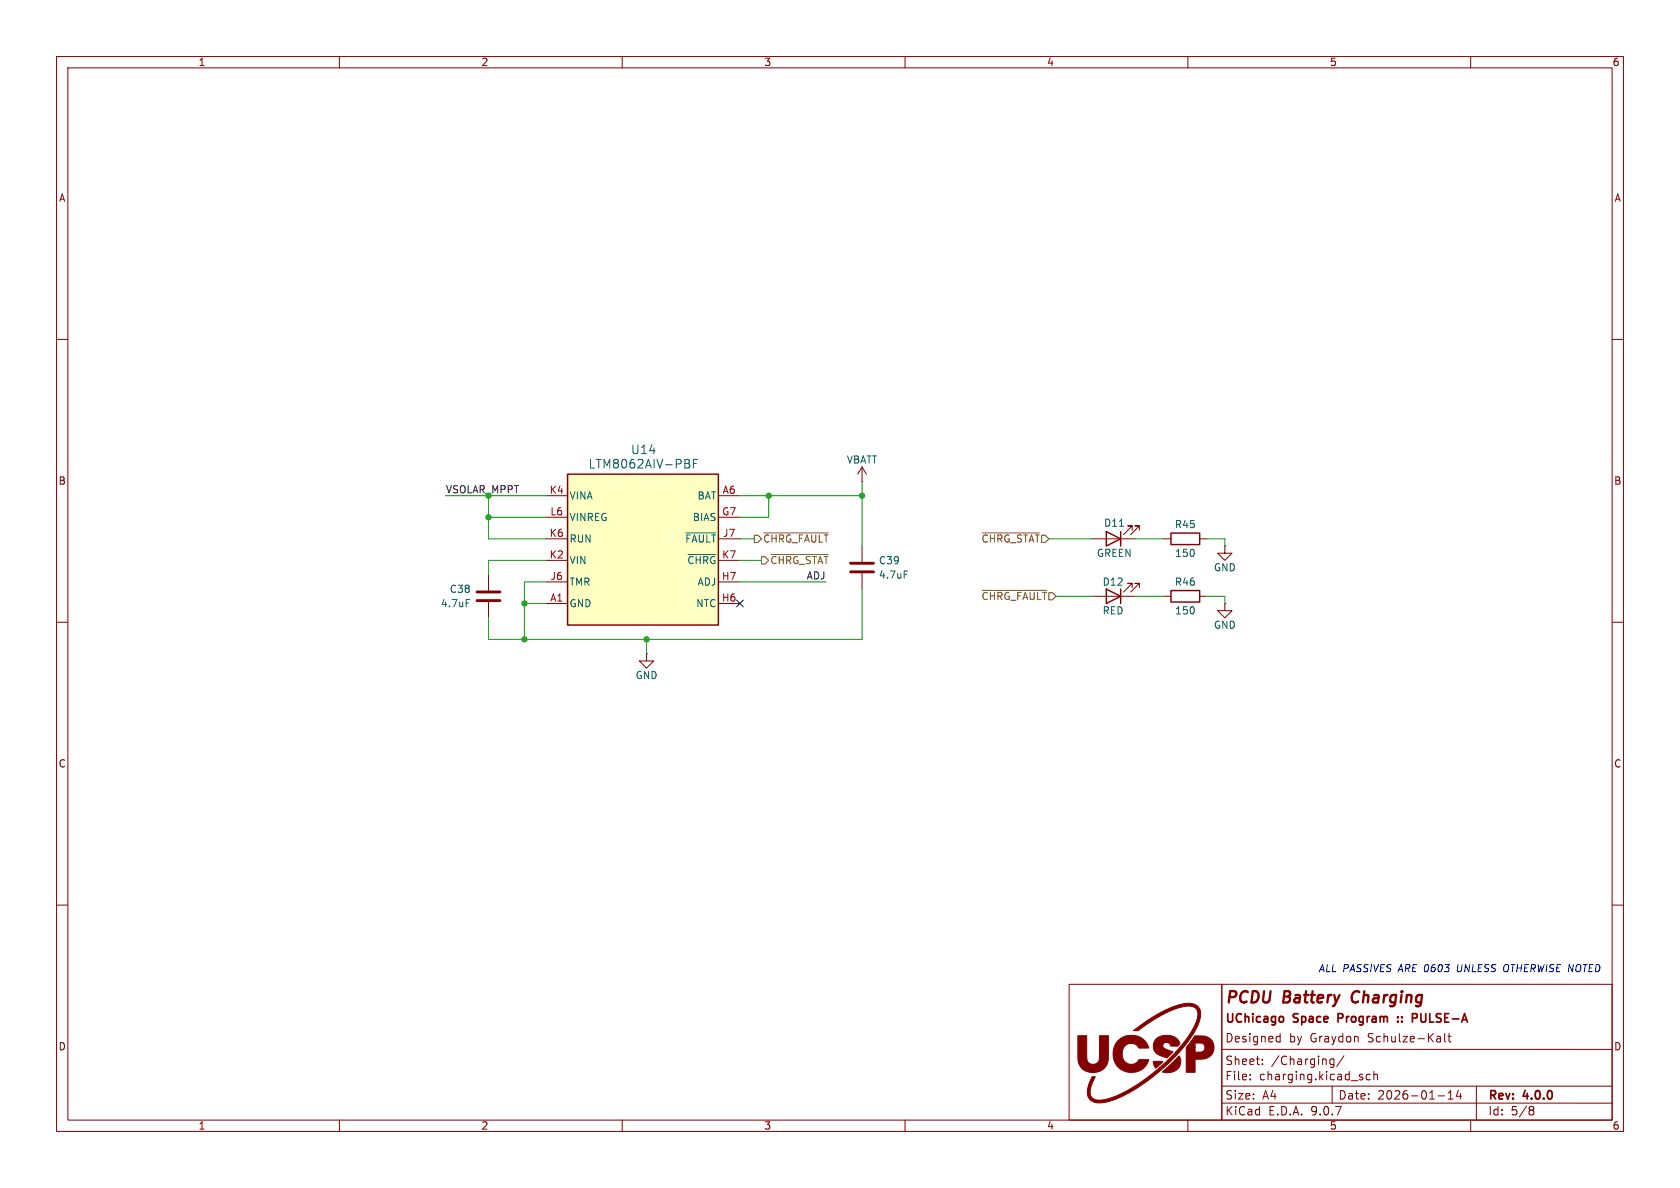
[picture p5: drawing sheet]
<svg xmlns="http://www.w3.org/2000/svg" width="297mm" height="210mm" viewBox="0 0 297 210" stroke-linecap="round" stroke-linejoin="round" font-family="sans-serif">
<g fill="none" stroke="#840000" stroke-width=".18">
<path d="M10 10h277v190h-277zM12 12h273v186h-273zM60 10v2M110 10v2M160 10v2M210 10v2M260 10v2M10 60h2M285 60h2M10 110h2M285 110h2M10 160h2"/>
<path d="M189 174h27v24h-27zM216 174h69v24h-69zM285 160h2M60 198v2M110 198v2M160 198v2M210 198v2M216 195h69M216 192h69M216 185.5h69M221 190.8v.1M221 190v.1"/>
<path d="M223.2 188.1v.1M223.2 187.3v.1M225.9 183.2l.4 .1M226.3 182.7v1.5M226.3 184.1l-.4 .1M235.1 187.9l.3 .3 .4-.1M235.5 192v3M235.8 187.2v1.2l-.3 .3-.3-.1M235.8 187.3l-.4-.1-.3 .3M237.6 186.6l-1.3 2M242.2 190l-.4-.1-.3 .3v.4l.2 .2h.5M242.9 190l.2-.1 .4 .1v.9"/>
<path d="M242.9 189.4v1.5M254.2 183.2h.3l.2 .2v.8M254.2 193.7h1.2M254.7 184.1l-.5 .1M254.7 183.6h-.5M255.4 182.7v1.3l.2 .2M256 183.2h.5M256 194.3h.9M256 193.2l.5-.4v1.5M256.2 182.7v1.3l.3 .2M257.8 192.7l-.3 1.1h.9M258.2 193.3v1"/>
<path d="M260 198v2M261 192v6M270.6 195.6l.4 .1 .2 .2-.3 .3M270.6 196.2h.3M270.9 196.2l.2 .2 .1 .4-.2 .2-.4 .1"/>
</g>
<path d="M239.3 175.5a1.27 1.27 0 0 0-.1 1.6" fill="none" stroke="#840000" stroke-width=".4"/>
<path d="M236.6 179.2v1.5M236.6 180h.5M247.1 179.8v.1M247.8 179.8v.1M249.7 179.2v1.5M250.6 179.5l-.1 .3-.2 .2M247.1 180.5v.2M247.8 180.5v.2" fill="none" stroke="#840000" stroke-width=".3"/>
<g fill="#840000" stroke="#840000" stroke-width=".18">
<path d="M200.4 182.2a22 22 0 0 1 9.1-4.8 2.17 2.17 0 0 1 2.7 1.3 6.7 6.7 0 0 1-1.7 4.7 33.1 33.1 0 0 1-13.8 11.1 4.3 4.3 0 0 1-3.8 .1 2.74 2.74 0 0 1-.3-3.3l.1-.2a.77 .77 0 0 1 .9-.8l-.2 .5a3.7 3.7 0 0 0-.5 3 2.26 2.26 0 0 0 2.6 .5l1.4-.4a28.6 28.6 0 0 0 10-6.9 17.1 17.1 0 0 0 4.8-7.1 1.51 1.51 0 0 0-.3-1.6 1.51 1.51 0 0 0-1.6-.4 19.3 19.3 0 0 0-8.6 4.3z"/>
<path d="M205.5 189.5l2.9-2.8a1.96 1.96 0 0 1 0 2.1 1.96 1.96 0 0 1-1.9 .8z"/>
<path d="M190.6 183.1h1.5v2.7a2.84 2.84 0 0 0 .2 1.9 1.19 1.19 0 0 0 1.5 .3 1.19 1.19 0 0 0 .6-1.4v-3.5h1.5v3.1a2.77 2.77 0 0 1-1.9 3.3 2.77 2.77 0 0 1-3.4-1.8z"/>
<path d="M197.7 183.9a3.2 3.2 0 0 1 5.4 1.4h-1.7a1.63 1.63 0 0 0-2.1-.7 1.63 1.63 0 0 0-.9 2 1.57 1.57 0 0 0 1.2 1.5 1.57 1.57 0 0 0 1.8-.8h1.7a3.3 3.3 0 0 1-4.7 1.9 3.3 3.3 0 0 1-1-4.9z"/>
<path d="M211.2 183.1h.8a2.11 2.11 0 0 1 2.6 2 2.11 2.11 0 0 1-2.5 2.1h-.8v2.4h-1.6v-4.4h1.6v.7a1.45 1.45 0 0 0 1.7-.4 .87 .87 0 0 0-.2-1 .87 .87 0 0 0-1-.1h-.5v.8h-1.6z"/>
<path d="M203.9 187.6l1.7 .1-1.3 1.1-.3-.6z"/>
<path d="M204.4 183.7a2.92 2.92 0 0 1 4 .3l.2 .5-.3 .4h-1.3a.75 .75 0 0 0-.7-.6 .75 .75 0 0 0-.7 .6 2.08 2.08 0 0 0 1.5 .9l.3 .1-1.1 1.1-.6-.2a1.88 1.88 0 0 1-1.7-1.2 1.88 1.88 0 0 1 .4-1.9z"/>
</g>
<path d="M100.3 83.8h26.7v26.7h-26.7z" fill="#ffffc2"/>
<path d="M100.3 83.8h26.7v26.7h-26.7zM195.6 94l2.5 1.3-2.5 1.2zM198.1 94v2.5M207 94.2h5.1v2.1h-5.1zM195.6 104.1l2.5 1.3-2.5 1.3zM198.1 104.1v2.6M207 104.4h5.1v2h-5.1z" fill="none" stroke="#840000" stroke-width=".25"/>
<g fill="none" stroke="#840000" stroke-width=".18">
<path d="M96.5 87.6h3.8M96.5 91.4h3.8M96.5 95.3h3.8M96.5 99.1h3.8M127 87.6h3.8M127 91.4h3.8M127 95.3h3.8M127 99.1h3.8M152.4 85.1h.1M152.4 82.6v2.5M152.4 96.5v2.8M152.4 82.6l-.8 1.2"/>
<path d="M152.4 82.6l.8 1.2M193 95.3h7.7M200.2 93.7v-.7h-.8h.8l-1.6 1.5M201.4 93.7v-.7h-.7h.7l-1.5 1.5M205.7 95.3h1.3M212.1 95.3h1.3M216.5 96.5v1.3h1.3l-1.3 1.3-1.2-1.3h1.2M216.5 96.5h.1M86.4 101.6v2.8M86.4 106.4v2.8M96.5 102.9h3.8M96.5 106.7h3.8"/>
<path d="M114.3 115.6v1.2h1.3l-1.3 1.3-1.3-1.3h1.3M114.3 115.6h.1M127 102.9h3.8M127 106.7h3.8M152.4 101.3v2.8M193 105.4h7.7M200.2 103.9v-.8h-.8h.8l-1.6 1.5M201.4 103.9v-.8h-.7h.7l-1.5 1.5M205.7 105.4h1.3M212.1 105.4h1.3M216.5 106.7v1.3h1.3l-1.3 1.2-1.2-1.2h1.2M216.5 106.7h.1"/>
</g>
<path d="M121.3 94.2h5.2M121.6 98h4.9M121.8 82l.2 .2-.2 .5M121.8 81.4v.4M122.6 81.9h.5M123.3 81.2h-.7v1.5M197.9 93h.7M82.4 106h.6M159.9 100.9h.6" fill="none" stroke="#006464" stroke-width=".18"/>
<path d="M150.4 99.6h4M84.3 106.2h4.1M84.3 104.6h4.1M150.4 101.1h4" fill="none" stroke="#840000" stroke-width=".51"/>
<path d="M133.3 94.6h.7l.6 .7-.6 .6h-.7zM134.6 98.4h.7l.6 .7-.6 .6h-.7zM135 94.2h11.4M136.3 98h10.1M173.6 94.2h10.1M173.6 104.4h11.4" fill="none" stroke="#725600" stroke-width=".18"/>
<g fill="none" stroke="#009600" stroke-width=".18">
<path d="M78.7 87.6h17.8M86.4 87.6v7.7h10.1M86.4 91.4h10.1M96.5 99.1h-10.1v2.5M130.8 95.3h2.5M130.8 99.1h3.8M130.8 87.6h21.6M135.9 87.6v3.8h-5.1M152.4 85.1v11.4M185.4 95.3h7.6M200.7 95.3h5M213.4 95.3h3.1v1.2"/>
<path d="M92.7 106.7h3.8M96.5 102.9h-3.8v10.1M114.3 113v2.6M130.8 102.9h15.2M152.4 104.1v8.9h-66v-3.8M186.7 105.4h6.3M200.7 105.4h5M213.4 105.4h3.1v1.3"/>
</g>
<path d="M130.2 106.1l1.2 1.2M131.4 106.1l-1.2 1.2" fill="none" stroke="#000084" stroke-width=".18"/>
<path d="M266.1 170.6a.79 .79 0 0 0 0 1.2h.2" fill="none" stroke="#0000c2" stroke-width=".18"/>
<g fill="#009600" stroke="#009600" stroke-width=".18">
<circle cx="86.4" cy="91.4" r=".46"/>
<circle cx="92.7" cy="106.7" r=".46"/>
<circle cx="92.7" cy="113" r=".46"/>
<circle cx="114.3" cy="113" r=".46"/>
<circle cx="152.4" cy="87.6" r=".46"/>
<circle cx="135.9" cy="87.6" r=".46"/>
</g>
<g font-size="2.8" fill="#840000">
<text x="216.5" y="177.9">PCDU</text>
<text x="226.9" y="177.9">Battery</text>
<text x="239.8" y="177.9">Charging</text>
</g>
<g font-size="2.1" fill="#006464">
<text x="104" y="83">LTM8062AIV-PBF</text>
<text x="111.5" y="80.5">U14</text>
</g>
<g font-size="2.1" fill="#840000">
<text x="216.5" y="181.2">UChicago</text>
<text x="216.5" y="184.5">Designed</text>
<text x="227.9" y="184.5">by</text>
<text x="228.7" y="181.2">Space</text>
<text x="231.7" y="184.5">Graydon</text>
<text x="237.2" y="181.2">Program</text>
<text x="242" y="184.5">Schulze-Kalt</text>
<text x="248.4" y="181.2">::</text>
<text x="251.5" y="181.2">PULSE-A</text>
<text x="216.5" y="191.2">File:</text>
<text x="216.5" y="188.5">Sheet:</text>
<text x="222.6" y="191.2">charging.kicad_sch</text>
<text x="224.7" y="188.5">/Charging/</text>
<text x="216.5" y="197.4">KiCad</text>
<text x="216.5" y="194.6">Size:</text>
<text x="223.2" y="194.6">A4</text>
<text x="224.2" y="197.4">E.D.A.</text>
<text x="231.8" y="197.4">9.0.7</text>
<text x="236.5" y="194.6">Date:</text>
<text x="243.5" y="194.6">2026-01-14</text>
<text x="263" y="194.8">Rev:</text>
<text x="263" y="197.4">Id:</text>
<text x="267.1" y="197.4">5/8</text>
<text x="269.4" y="194.8">4.0.0</text>
</g>
<g font-size="1.8" fill="#840000">
<text x="35" y="11.9">1</text>
<text x="85" y="11.9">2</text>
<text x="135" y="11.9">3</text>
<text x="185" y="11.9">4</text>
<text x="235" y="11.9">5</text>
<text x="285" y="11.9">6</text>
<text x="10.3" y="35.9">A</text>
<text x="285.3" y="35.9">A</text>
<text x="10.3" y="85.9">B</text>
<text x="285.3" y="85.9">B</text>
<text x="10.3" y="135.9">C</text>
<text x="285.3" y="135.9">C</text>
<text x="10.3" y="185.9">D</text>
<text x="285.3" y="185.9">D</text>
<text x="35" y="199.9">1</text>
<text x="85" y="199.9">2</text>
<text x="135" y="199.9">3</text>
<text x="185" y="199.9">4</text>
<text x="235" y="199.9">5</text>
<text x="285" y="199.9">6</text>
</g>
<g font-size="1.8" fill="#006464">
<text x="149.6" y="82.1">VBATT</text>
<text x="100.6" y="88.5">VINA</text>
<text x="123.2" y="88.5">BAT</text>
<text x="100.6" y="92.3">VINREG</text>
<text x="122.4" y="92.3">BIAS</text>
<text x="195.1" y="93.3">D11</text>
<text x="207.6" y="93.6">R45</text>
<text x="100.6" y="96.1">RUN</text>
<text x="100.6" y="99.9">VIN</text>
<text x="121" y="96.1">~{FAULT}</text>
<text x="121.4" y="99.9">~{CHRG}</text>
<text x="155.3" y="100">C39</text>
<text x="193.8" y="98.7">GREEN</text>
<text x="207.6" y="98.7">150</text>
<text x="214.5" y="101.2">GND</text>
<text x="77.8" y="107.5">4.7uF</text>
<text x="79.4" y="105">C38</text>
<text x="100.6" y="103.7">TMR</text>
<text x="100.6" y="107.5">GND</text>
<text x="123" y="107.5">NTC</text>
<text x="123.2" y="103.7">ADJ</text>
<text x="155.3" y="102.5">4.7uF</text>
<text x="194.8" y="103.7">D12</text>
<text x="207.6" y="103.7">R46</text>
<text x="194.8" y="108.8">RED</text>
<text x="207.6" y="108.8">150</text>
<text x="214.5" y="111.4">GND</text>
<text x="112.3" y="120.2">GND</text>
</g>
<text font-size="1.8" fill="#009600" x="78.7" y="87.3">VSOLAR_MPPT</text>
<g font-size="1.8" fill="#a90000">
<text x="97.1" y="87.4">K4</text>
<text x="127.7" y="87.4">A6</text>
<text x="97.1" y="95">K6</text>
<text x="97.2" y="91.2">L6</text>
<text x="127.6" y="91.2">G7</text>
<text x="127.7" y="95">J7</text>
<text x="97.1" y="98.8">K2</text>
<text x="127.6" y="98.8">K7</text>
<text x="97.2" y="106.4">A1</text>
<text x="97.2" y="102.6">J6</text>
<text x="127.5" y="102.6">H7</text>
<text x="127.5" y="106.4">H6</text>
</g>
<g font-size="1.8" fill="#725600">
<text x="134.8" y="96.1">~{CHRG_FAULT}</text>
<text x="136.1" y="99.9">~{CHRG_STAT}</text>
<text x="173.4" y="96.1">~{CHRG_STAT}</text>
<text x="173.4" y="106.3">~{CHRG_FAULT}</text>
</g>
<text font-size="1.8" fill="#0f0f0f" x="142.5" y="102.5">ADJ</text>
<g font-size="1.8" fill="#0000c2">
<text x="233" y="172.1">ALL PASSIVES ARE 0603</text>
<text x="258" y="172.1">UNLESS</text>
<text x="266.4" y="172.1">OTHERWISE NOTED</text>
</g>
</svg>
